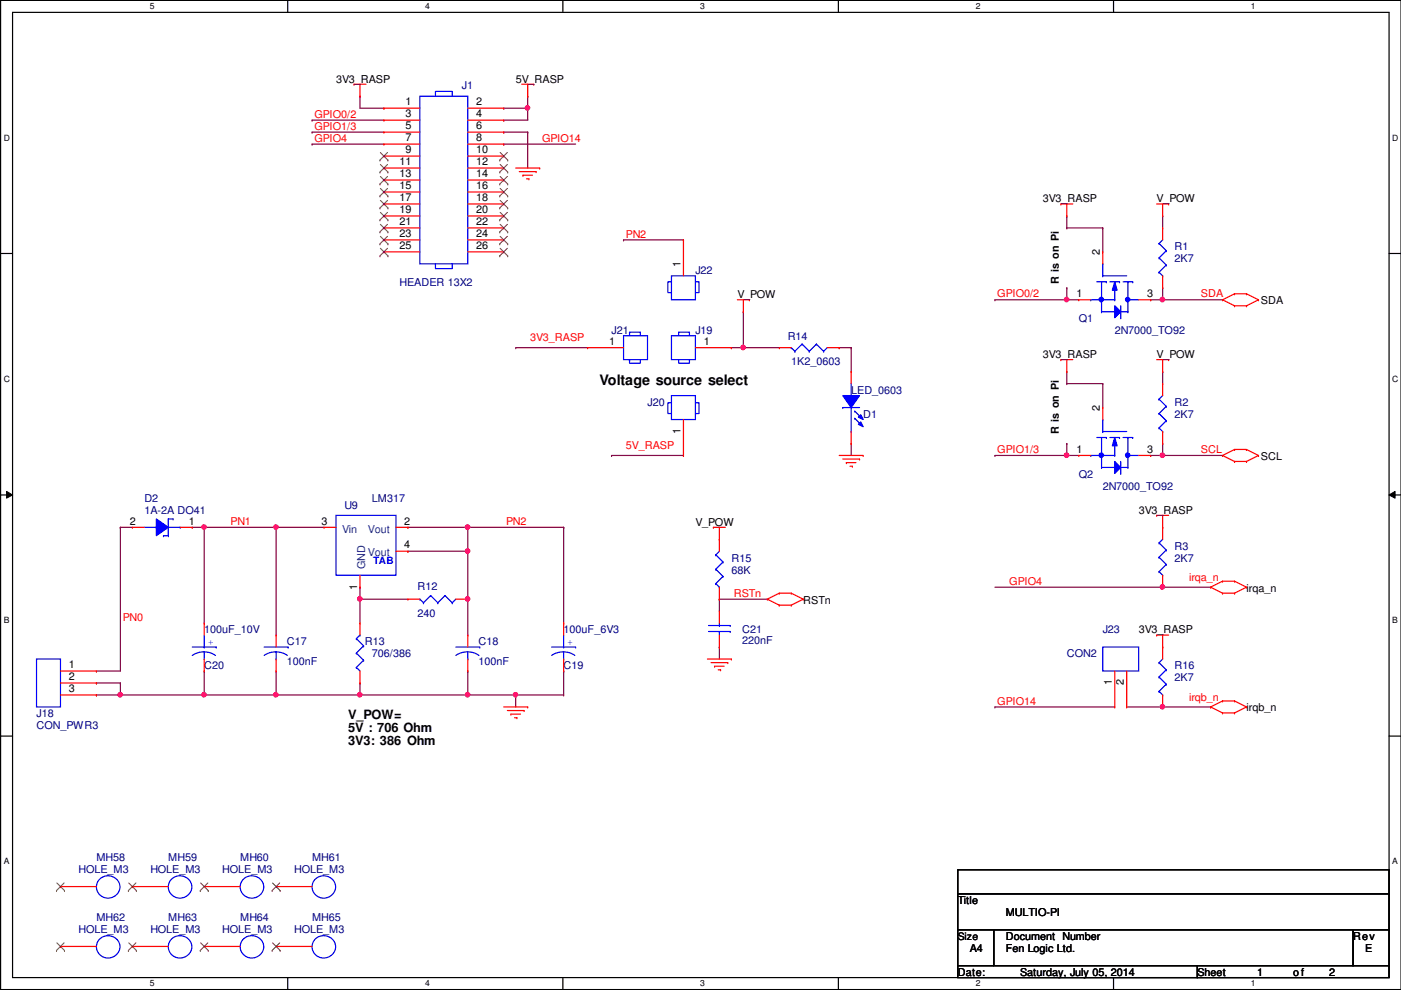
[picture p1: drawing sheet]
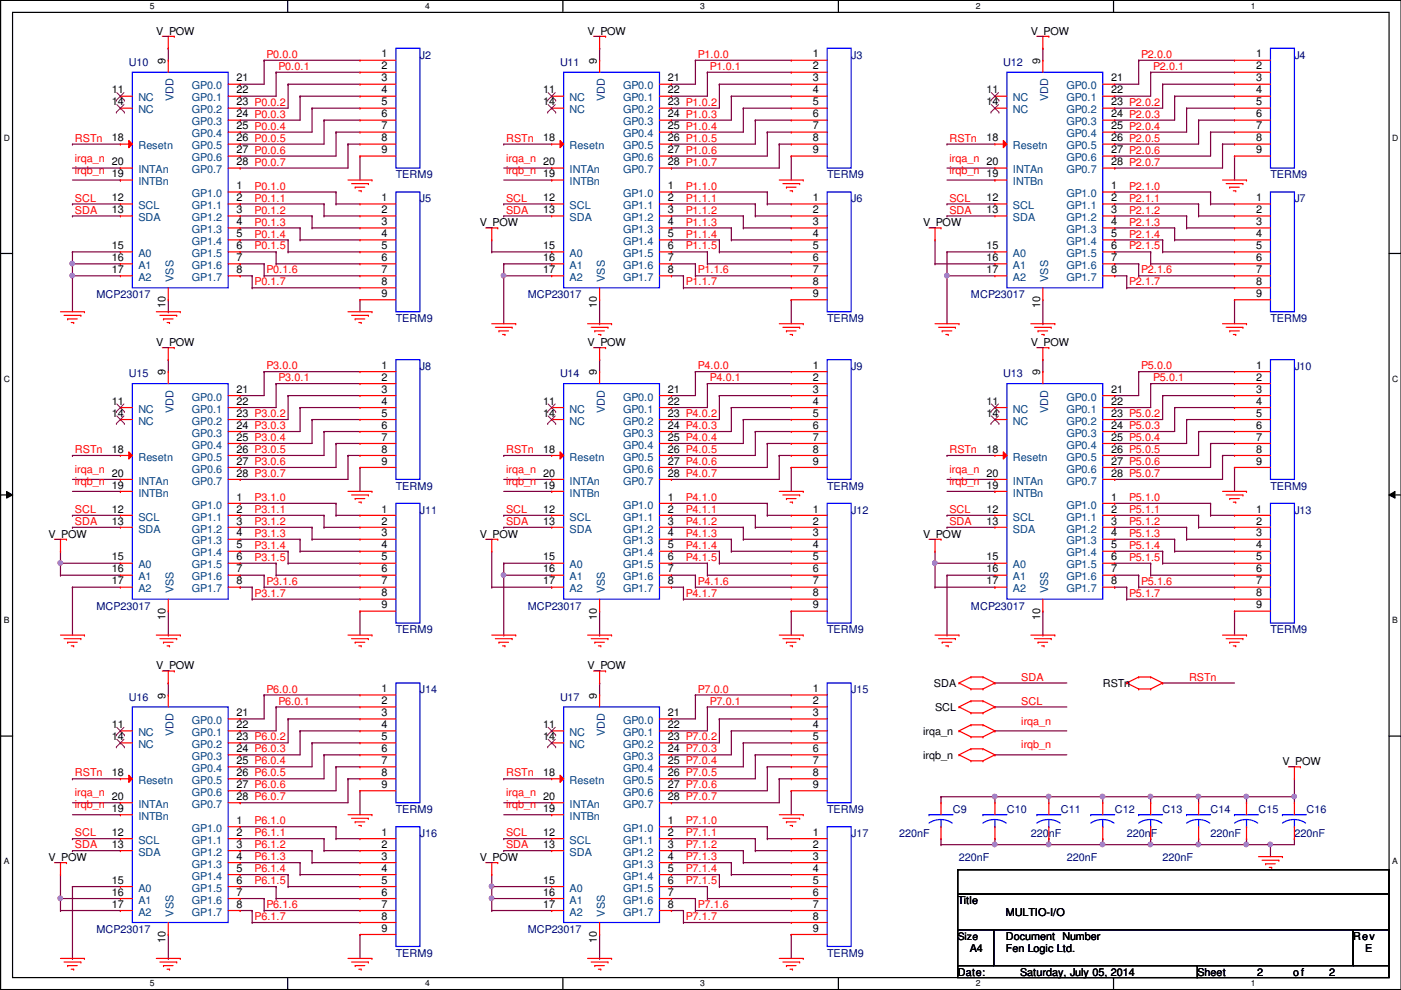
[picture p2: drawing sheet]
# OrCAD Capture schematic MULTIO.DSN

## Sheets
1 P1: PI: size A4; title: MULTIO-PI; rev: E; note: Fen Logic Ltd.
2 P2: I/O: size A4; title: MULTIO-I/O

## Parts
sheet P1: PI
C17  100nF  [CAP_TH508]
C18  100nF  [CAP_TH508]
C19  100uF_6V3  [C_RAD_25X50_09]
C20  100uF_10V  [C_RAD_25X50_09]
C21  220nF  [CAP_TH508]
D1  LED_0603  [DIODE_5MM_09]
D2  1A-2A DO41  [DO41]
J1  HEADER 13X2  [HDR2X13_09]
J18  CON_PWR3  [PWR_9x14]
J19  HEADER 1  [HDR1_09]
J20  HEADER 1  [HDR1_09]
J21  HEADER 1  [HDR1_09]
J22  HEADER 1  [HDR1_09]
J23  CON2  [HDR2_NP]
MH58  HOLE_M3  [HOLE_M3]
MH59  HOLE_M3  [HOLE_M3]
MH60  HOLE_M3  [HOLE_M3]
MH61  HOLE_M3  [HOLE_M3]
MH62  HOLE_M3  [HOLE_M3]
MH63  HOLE_M3  [HOLE_M3]
MH64  HOLE_M3  [HOLE_M3]
MH65  HOLE_M3  [HOLE_M3]
Q1  2N7000_TO92  [TO-92]
Q2  2N7000_TO92  [TO-92]
R1  2K7  [R1/8W_09]
R2  2K7  [R1/8W_09]
R3  2K7  [R1/8W_09]
R12  240  [R1/8W_09]
R13  706/386  [R1/8W_09]
R14  1K2_0603  [R1/8W_09]
R15  68K  [R1/8W_09]
R16  2K7  [R1/8W_09]
U9  LM317  [TO-220-UP]
sheet P2: I/O
C9  220nF  [CAP_TH508]
C10  220nF  [CAP_TH508]
C11  220nF  [CAP_TH508]
C12  220nF  [CAP_TH508]
C13  220nF  [CAP_TH508]
C14  220nF  [CAP_TH508]
C15  220nF  [CAP_TH508]
C16  220nF  [CAP_TH508]
J2  TERM9  [TERM9_35X70]
J3  TERM9  [TERM9_35X70]
J4  TERM9  [TERM9_35X70]
J5  TERM9  [TERM9_35X70]
J6  TERM9  [TERM9_35X70]
J7  TERM9  [TERM9_35X70]
J8  TERM9  [TERM9_35X70]
J9  TERM9  [TERM9_35X70]
J10  TERM9  [TERM9_35X70]
J11  TERM9  [TERM9_35X70]
J12  TERM9  [TERM9_35X70]
J13  TERM9  [TERM9_35X70]
J14  TERM9  [TERM9_35X70]
J15  TERM9  [TERM9_35X70]
J16  TERM9  [TERM9_35X70]
J17  TERM9  [TERM9_35X70]
U10  MCP23017  [DIP28-300_09]
U11  MCP23017  [DIP28-300_09]
U12  MCP23017  [DIP28-300_09]
U13  MCP23017  [DIP28-300_09]
U14  MCP23017  [DIP28-300_09]
U15  MCP23017  [DIP28-300_09]
U16  MCP23017  [DIP28-300_09]
U17  MCP23017  [DIP28-300_09]

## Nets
3V3_RASP: J1.1 J21.1 Q1.2(GATE) Q2.2(GATE) R3.1 R16.1
5V_RASP: J1.2 J1.4 J20.1
GND: C9.2 C10.2 C11.2 C12.2 C13.2 C14.2 C15.2 C16.2 C17.2 C18.2 C19.2 C20.2 C21.2 D1.2(Cathode) J1.6 J2.9 J3.9 J4.9 J5.9 J6.9 J7.9 J8.9 J9.9 J10.9 J11.9 J12.9 J13.9 J14.9 J15.9 J16.9 J17.9 J18.2 J18.3 R13.1 U10.10(VSS) U10.15(A0) U10.16(A1) U10.17(A2) U11.10(VSS) U11.16(A1) U11.17(A2) U12.10(VSS) U12.15(A0) U12.17(A2) U13.10(VSS) U13.16(A1) U14.10(VSS) U14.15(A0) U14.16(A1) U15.10(VSS) U15.17(A2) U16.10(VSS) U16.15(A0) U17.10(VSS)
GPIO0/2: J1.3 Q1.1(SOURCE)
GPIO1/3: J1.5 Q2.1(SOURCE)
GPIO14: J1.8 J23.1
irqa_n: J1.7 R3.2 U10.20(INTAn) U11.20(INTAn) U12.20(INTAn) U13.20(INTAn) U14.20(INTAn) U15.20(INTAn) U16.20(INTAn) U17.20(INTAn)
irqb_n: J23.2 R16.2 U10.19(INTBn) U11.19(INTBn) U12.19(INTBn) U13.19(INTBn) U14.19(INTBn) U15.19(INTBn) U16.19(INTBn) U17.19(INTBn)
P0.0.0: J2.1 U10.21(GP0.0)
P0.0.1: J2.2 U10.22(GP0.1)
P0.0.2: J2.3 U10.23(GP0.2)
P0.0.3: J2.4 U10.24(GP0.3)
P0.0.4: J2.5 U10.25(GP0.4)
P0.0.5: J2.6 U10.26(GP0.5)
P0.0.6: J2.7 U10.27(GP0.6)
P0.0.7: J2.8 U10.28(GP0.7)
P0.1.0: J5.1 U10.1(GP1.0)
P0.1.1: J5.2 U10.2(GP1.1)
P0.1.2: J5.3 U10.3(GP1.2)
P0.1.3: J5.4 U10.4(GP1.3)
P0.1.4: J5.5 U10.5(GP1.4)
P0.1.5: J5.6 U10.6(GP1.5)
P0.1.6: J5.7 U10.7(GP1.6)
P0.1.7: J5.8 U10.8(GP1.7)
P1.0.0: J3.1 U11.21(GP0.0)
P1.0.1: J3.2 U11.22(GP0.1)
P1.0.2: J3.3 U11.23(GP0.2)
P1.0.3: J3.4 U11.24(GP0.3)
P1.0.4: J3.5 U11.25(GP0.4)
P1.0.5: J3.6 U11.26(GP0.5)
P1.0.6: J3.7 U11.27(GP0.6)
P1.0.7: J3.8 U11.28(GP0.7)
P1.1.0: J6.1 U11.1(GP1.0)
P1.1.1: J6.2 U11.2(GP1.1)
P1.1.2: J6.3 U11.3(GP1.2)
P1.1.3: J6.4 U11.4(GP1.3)
P1.1.4: J6.5 U11.5(GP1.4)
P1.1.5: J6.6 U11.6(GP1.5)
P1.1.6: J6.7 U11.7(GP1.6)
P1.1.7: J6.8 U11.8(GP1.7)
P2.0.0: J4.1 U12.21(GP0.0)
P2.0.1: J4.2 U12.22(GP0.1)
P2.0.2: J4.3 U12.23(GP0.2)
P2.0.3: J4.4 U12.24(GP0.3)
P2.0.4: J4.5 U12.25(GP0.4)
P2.0.5: J4.6 U12.26(GP0.5)
P2.0.6: J4.7 U12.27(GP0.6)
P2.0.7: J4.8 U12.28(GP0.7)
P2.1.0: J7.1 U12.1(GP1.0)
P2.1.1: J7.2 U12.2(GP1.1)
P2.1.2: J7.3 U12.3(GP1.2)
P2.1.3: J7.4 U12.4(GP1.3)
P2.1.4: J7.5 U12.5(GP1.4)
P2.1.5: J7.6 U12.6(GP1.5)
P2.1.6: J7.7 U12.7(GP1.6)
P2.1.7: J7.8 U12.8(GP1.7)
P3.0.0: J8.1 U15.21(GP0.0)
P3.0.1: J8.2 U15.22(GP0.1)
P3.0.2: J8.3 U15.23(GP0.2)
P3.0.3: J8.4 U15.24(GP0.3)
P3.0.4: J8.5 U15.25(GP0.4)
P3.0.5: J8.6 U15.26(GP0.5)
P3.0.6: J8.7 U15.27(GP0.6)
P3.0.7: J8.8 U15.28(GP0.7)
P3.1.0: J11.1 U15.1(GP1.0)
P3.1.1: J11.2 U15.2(GP1.1)
P3.1.2: J11.3 U15.3(GP1.2)
P3.1.3: J11.4 U15.4(GP1.3)
P3.1.4: J11.5 U15.5(GP1.4)
P3.1.5: J11.6 U15.6(GP1.5)
P3.1.6: J11.7 U15.7(GP1.6)
P3.1.7: J11.8 U15.8(GP1.7)
P4.0.0: J9.1 U14.21(GP0.0)
P4.0.1: J9.2 U14.22(GP0.1)
P4.0.2: J9.3 U14.23(GP0.2)
P4.0.3: J9.4 U14.24(GP0.3)
P4.0.4: J9.5 U14.25(GP0.4)
P4.0.5: J9.6 U14.26(GP0.5)
P4.0.6: J9.7 U14.27(GP0.6)
P4.0.7: J9.8 U14.28(GP0.7)
P4.1.0: J12.1 U14.1(GP1.0)
P4.1.1: J12.2 U14.2(GP1.1)
P4.1.2: J12.3 U14.3(GP1.2)
P4.1.3: J12.4 U14.4(GP1.3)
P4.1.4: J12.5 U14.5(GP1.4)
P4.1.5: J12.6 U14.6(GP1.5)
P4.1.6: J12.7 U14.7(GP1.6)
P4.1.7: J12.8 U14.8(GP1.7)
P5.0.0: J10.1 U13.21(GP0.0)
P5.0.1: J10.2 U13.22(GP0.1)
P5.0.2: J10.3 U13.23(GP0.2)
P5.0.3: J10.4 U13.24(GP0.3)
P5.0.4: J10.5 U13.25(GP0.4)
P5.0.5: J10.6 U13.26(GP0.5)
P5.0.6: J10.7 U13.27(GP0.6)
P5.0.7: J10.8 U13.28(GP0.7)
P5.1.0: J13.1 U13.1(GP1.0)
P5.1.1: J13.2 U13.2(GP1.1)
P5.1.2: J13.3 U13.3(GP1.2)
P5.1.3: J13.4 U13.4(GP1.3)
P5.1.4: J13.5 U13.5(GP1.4)
P5.1.5: J13.6 U13.6(GP1.5)
P5.1.6: J13.7 U13.7(GP1.6)
P5.1.7: J13.8 U13.8(GP1.7)
P6.0.0: J14.1 U16.21(GP0.0)
P6.0.1: J14.2 U16.22(GP0.1)
P6.0.2: J14.3 U16.23(GP0.2)
P6.0.3: J14.4 U16.24(GP0.3)
P6.0.4: J14.5 U16.25(GP0.4)
P6.0.5: J14.6 U16.26(GP0.5)
P6.0.6: J14.7 U16.27(GP0.6)
P6.0.7: J14.8 U16.28(GP0.7)
P6.1.0: J16.1 U16.1(GP1.0)
P6.1.1: J16.2 U16.2(GP1.1)
P6.1.2: J16.3 U16.3(GP1.2)
P6.1.3: J16.4 U16.4(GP1.3)
P6.1.4: J16.5 U16.5(GP1.4)
P6.1.5: J16.6 U16.6(GP1.5)
P6.1.6: J16.7 U16.7(GP1.6)
P6.1.7: J16.8 U16.8(GP1.7)
P7.0.0: J15.1 U17.21(GP0.0)
P7.0.1: J15.2 U17.22(GP0.1)
P7.0.2: J15.3 U17.23(GP0.2)
P7.0.3: J15.4 U17.24(GP0.3)
P7.0.4: J15.5 U17.25(GP0.4)
P7.0.5: J15.6 U17.26(GP0.5)
P7.0.6: J15.7 U17.27(GP0.6)
P7.0.7: J15.8 U17.28(GP0.7)
P7.1.0: J17.1 U17.1(GP1.0)
P7.1.1: J17.2 U17.2(GP1.1)
P7.1.2: J17.3 U17.3(GP1.2)
P7.1.3: J17.4 U17.4(GP1.3)
P7.1.4: J17.5 U17.5(GP1.4)
P7.1.5: J17.6 U17.6(GP1.5)
P7.1.6: J17.7 U17.7(GP1.6)
P7.1.7: J17.8 U17.8(GP1.7)
PN0: D2.2(K) J18.1
PN1: C17.1 C20.1 D2.1(A) U9.3(Vin)
PN2: C18.1 C19.1 J22.1 R12.1 U9.2(Vout) U9.4(Vout)
RSTn: C21.1 R15.2 U10.18(Resetn) U11.18(Resetn) U12.18(Resetn) U13.18(Resetn) U14.18(Resetn) U15.18(Resetn) U16.18(Resetn) U17.18(Resetn)
SCL: Q2.3(DRAIN) R2.2 U10.12(SCL) U11.12(SCL) U12.12(SCL) U13.12(SCL) U14.12(SCL) U15.12(SCL) U16.12(SCL) U17.12(SCL)
SDA: Q1.3(DRAIN) R1.2 U10.13(SDA) U11.13(SDA) U12.13(SDA) U13.13(SDA) U14.13(SDA) U15.13(SDA) U16.13(SDA) U17.13(SDA)
V_POW: C9.1 C10.1 C11.1 C12.1 C13.1 C14.1 C15.1 C16.1 J19.1 R1.1 R2.1 R14.2 R15.1 U10.9(VDD) U11.9(VDD) U11.15(A0) U12.9(VDD) U12.16(A1) U13.9(VDD) U13.15(A0) U13.17(A2) U14.9(VDD) U14.17(A2) U15.9(VDD) U15.15(A0) U15.16(A1) U16.9(VDD) U16.16(A1) U16.17(A2) U17.9(VDD) U17.15(A0) U17.16(A1) U17.17(A2)
N13044263: R12.2 R13.2 U9.1(GND)
N13048414: D1.1(Anode) R14.1

Not connected (* = marked no-connect by the designer): J1 9* 10* 11* 12* 13* 14* 15* 16* 17* 18* 19* 20* 21* 22* 23* 24* 25* 26*; MH58 1*; MH59 1*; MH60 1*; MH61 1*; MH62 1*; MH63 1*; MH64 1*; MH65 1*; U10 11(NC)* 14(NC)*; U11 11(NC)* 14(NC)*; U12 11(NC)* 14(NC)*; U13 11(NC)* 14(NC)*; U14 11(NC)* 14(NC)*; U15 11(NC)* 14(NC)*; U16 11(NC)* 14(NC)*; U17 11(NC)* 14(NC)*

## Notes on the sheets
sheet 1
- R is on Pi
- Voltage source select
- R is on Pi
- V_POW=
  5V : 706 Ohm
  3V3: 386 Ohm
